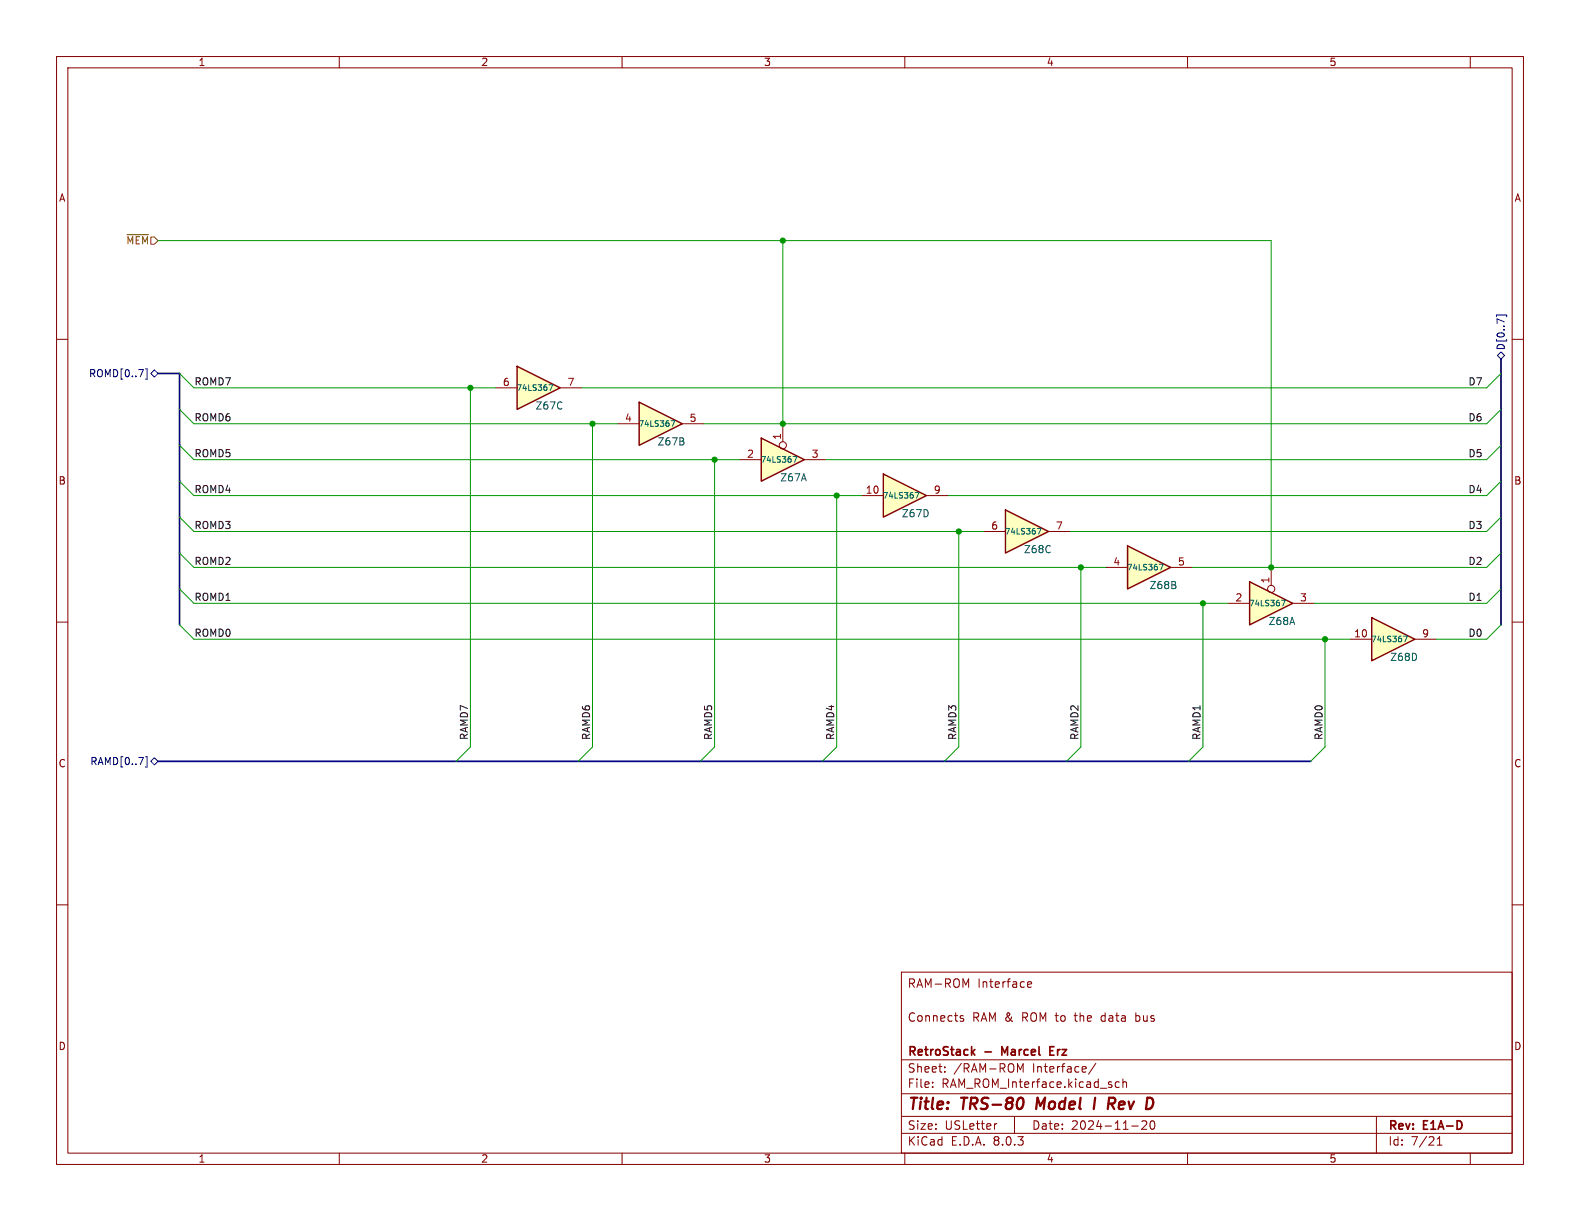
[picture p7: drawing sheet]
<svg xmlns="http://www.w3.org/2000/svg" width="279mm" height="216mm" viewBox="0 0 279 216" stroke-linecap="round" stroke-linejoin="round" font-family="sans-serif">
<g fill="none" stroke="#840000" stroke-width=".18">
<path d="M10 10h259.4v195.9h-259.4zM12 12h255.4v191.9h-255.4zM60 10v2M110 10v2M160 10v2M210 10v2M260 10v2M10 60h2M267.4 60h2M10 110h2M267.4 110h2M10 160h2"/>
<path d="M267.4 160h2M159.4 171.9h108v32h-108zM169.9 179.7h.5M170.8 174.2l.5-1.1v1.5M181.7 174.1l.7-.2v-.2l-.5-.1-.2 .2 .1 .7h.6M200.9 179.1v1.5M201 179.6l-.1 .1M159.4 197.4h108M159.4 193.4h108M159.4 187.4h108M164.9 192.1v.2M164.9 191.4v.1"/>
<path d="M167.1 189.4v.2M167.1 188.7v.1M169.9 180l.5 .2v.2l-.2 .2-.4-.1M176.3 198.7l-.3 .1M179.4 197.4v3M179.9 188.1l.5 1.1 .5-1.1v1.5M193.8 188l-1.3 1.9M197.9 191.4l-.4-.1-.3 .3v.4l.2 .2h.5M198.6 191.4l.2-.1 .3 .1 .1 .9M198.6 190.8v1.5M200.1 199.1h1.2M200.9 180.5l.1 .1"/>
<path d="M201.9 198.3l.6-.1 .2 .1 .1 .3-.9 1.1h.9M203.6 198.3l.1-.1a.81 .81 0 0 1 .6 .6 .81 .81 0 0 1-.3 .8l-.1 .1a.81 .81 0 0 1-.6-.6 .81 .81 0 0 1 .3-.8zM243.4 197.4v6.5M60 203.9v2M110 203.9v2M159.4 200.4h108M160 203.9v2M210 203.9v2M254.1 202.5h.9M254.1 201.4l.5-.4v1.5M260 203.9v2"/>
</g>
<path d="M180.8 194.2a1.31 1.31 0 0 1 0 1.5M183.5 194.1l-.3 2M193.7 194.1l-.3 2M197.1 194.2a.53 .53 0 0 1 0 .8" fill="none" stroke="#840000" stroke-width=".4"/>
<path d="M172 186l.4 .6M172.4 185.6l-.6 .5M177.7 186.1l-.5-1v1.5M185.7 185.8h.5M186.4 185.1h-.7v1.5h.7" fill="none" stroke="#840000" stroke-width=".3"/>
<path d="M134.6 77.5l7.6 3.8-7.6 3.8z" fill="#ffffc2"/>
<path d="M134.6 77.5l7.6 3.8-7.6 3.8z" fill="none" stroke="#840000" stroke-width=".25"/>
<g fill="none" stroke="#840000" stroke-width=".18">
<path d="M138.4 74.9v3.2M130.8 81.3h3.8M142.2 81.3h3.8"/>
<circle cx="138.4" cy="78.7" r=".63"/>
</g>
<path d="M140.2 80.7h.7l-.4 1" fill="none" stroke="#006464" stroke-width=".18"/>
<path d="M221 102.9l7.6 3.8-7.6 3.8z" fill="#ffffc2"/>
<path d="M221 102.9l7.6 3.8-7.6 3.8z" fill="none" stroke="#840000" stroke-width=".25"/>
<g fill="none" stroke="#840000" stroke-width=".18">
<path d="M217.2 106.7h3.8M224.8 100.3v3.2M228.6 106.7h3.8"/>
<circle cx="224.8" cy="104.1" r=".63"/>
</g>
<path d="M226.6 106.1h.7l-.5 1" fill="none" stroke="#006464" stroke-width=".18"/>
<path d="M242.6 109.2l7.6 3.8-7.6 3.8z" fill="#ffffc2"/>
<path d="M242.6 109.2l7.6 3.8-7.6 3.8z" fill="none" stroke="#840000" stroke-width=".25"/>
<path d="M238.8 113h3.8M250.2 113h3.8" fill="none" stroke="#840000" stroke-width=".18"/>
<path d="M248.2 112.5h.7l-.5 1" fill="none" stroke="#006464" stroke-width=".18"/>
<path d="M156.2 83.8l7.6 3.8-7.6 3.8z" fill="#ffffc2"/>
<path d="M156.2 83.8l7.6 3.8-7.6 3.8z" fill="none" stroke="#840000" stroke-width=".25"/>
<path d="M152.4 87.6h3.8M163.8 87.6h3.8" fill="none" stroke="#840000" stroke-width=".18"/>
<path d="M161.8 87.1h.7l-.4 1" fill="none" stroke="#006464" stroke-width=".18"/>
<path d="M177.8 90.2l7.6 3.8-7.6 3.8z" fill="#ffffc2"/>
<path d="M177.8 90.2l7.6 3.8-7.6 3.8z" fill="none" stroke="#840000" stroke-width=".25"/>
<path d="M174 94h3.8M185.4 94h3.8" fill="none" stroke="#840000" stroke-width=".18"/>
<path d="M183.4 93.4h.7l-.4 1" fill="none" stroke="#006464" stroke-width=".18"/>
<path d="M199.4 96.5l7.6 3.8-7.6 3.8z" fill="#ffffc2"/>
<path d="M199.4 96.5l7.6 3.8-7.6 3.8z" fill="none" stroke="#840000" stroke-width=".25"/>
<path d="M195.6 100.3h3.8M207 100.3h3.8" fill="none" stroke="#840000" stroke-width=".18"/>
<path d="M205 99.8h.7l-.4 1" fill="none" stroke="#006464" stroke-width=".18"/>
<path d="M91.4 64.8l7.7 3.8-7.7 3.8z" fill="#ffffc2"/>
<path d="M91.4 64.8l7.7 3.8-7.7 3.8z" fill="none" stroke="#840000" stroke-width=".25"/>
<path d="M87.6 68.6h3.8M99.1 68.6h3.8" fill="none" stroke="#840000" stroke-width=".18"/>
<path d="M97.1 68h.6l-.4 1" fill="none" stroke="#006464" stroke-width=".18"/>
<path d="M113 71.1l7.6 3.8-7.6 3.8z" fill="#ffffc2"/>
<path d="M113 71.1l7.6 3.8-7.6 3.8z" fill="none" stroke="#840000" stroke-width=".25"/>
<path d="M109.2 74.9h3.8M120.6 74.9h3.9" fill="none" stroke="#840000" stroke-width=".18"/>
<path d="M118.7 74.4h.6l-.4 1" fill="none" stroke="#006464" stroke-width=".18"/>
<path d="M264.6 56v-.3h1.8v.3M25.7 65.2h.3v1.8h-.3M26.7 66l.6-.6 .6 .6-.6 .7zM264.8 62.9l.6-.7 .7 .7-.7 .6zM25.7 133.8h.3v1.8h-.3M26.7 134.6l.6-.6 .6 .6-.6 .7z" fill="none" stroke="#000084" stroke-width=".18"/>
<path d="M22.5 41.5h3.8" fill="none" stroke="#725600" stroke-width=".18"/>
<path d="M27.9 66h3.8v44.5M265.4 63.5v47M27.9 134.6h203.9" fill="none" stroke="#000084" stroke-width=".3"/>
<g fill="none" stroke="#009600" stroke-width=".18">
<path d="M27.9 42.5h196.9v57.8M138.4 42.5v32.4M31.7 72.4l2.6 2.5h74.9M31.7 66l2.6 2.6h53.3M31.7 78.7l2.6 2.6h96.5M83.2 68.6v63.5l-2.6 2.5M104.8 74.9v57.2l-2.6 2.5M265.4 72.4l-2.5 2.5h-138.4M265.4 66l-2.5 2.6h-160M265.4 78.7l-2.5 2.6h-116.9M31.7 91.4l2.6 2.6h139.7M31.7 85.1l2.6 2.5h118.1"/>
<path d="M31.7 97.8l2.6 2.5h161.3M126.4 81.3v50.8l-2.6 2.5M148 87.6v44.5l-2.6 2.5M169.5 94v38.1l-2.5 2.5M265.4 91.4l-2.5 2.6h-73.7M265.4 85.1l-2.5 2.5h-95.3M265.4 97.8l-2.5 2.5h-52.1M31.7 104.1l2.6 2.6h182.9M31.7 110.5l2.6 2.5h204.5M191.1 100.3v31.8l-2.5 2.5M212.7 106.7v25.4l-2.5 2.5M234.3 113v19.1l-2.5 2.5"/>
<path d="M265.4 104.1l-2.5 2.6h-30.5M265.4 110.5l-2.5 2.5h-8.9"/>
</g>
<g fill="#009600" stroke="#009600" stroke-width=".18">
<circle cx="234.3" cy="113" r=".46"/>
<circle cx="126.4" cy="81.3" r=".46"/>
<circle cx="138.4" cy="42.5" r=".46"/>
<circle cx="138.4" cy="74.9" r=".46"/>
<circle cx="104.8" cy="74.9" r=".46"/>
<circle cx="148" cy="87.6" r=".46"/>
<circle cx="212.7" cy="106.7" r=".46"/>
<circle cx="224.8" cy="100.3" r=".46"/>
<circle cx="169.5" cy="94" r=".46"/>
<circle cx="191.1" cy="100.3" r=".46"/>
<circle cx="83.2" cy="68.6" r=".46"/>
</g>
<g font-size="2.8" fill="#840000">
<text x="160.4" y="196.8">Title:</text>
<text x="170.1" y="196.8">TRS-80</text>
<text x="184.1" y="196.8">Model</text>
<text x="195.1" y="196.8">I</text>
<text x="198.4" y="196.8">Rev</text>
</g>
<g font-size="2.1" fill="#840000">
<text x="160.4" y="174.9">RAM-ROM</text>
<text x="172.8" y="174.9">Interface</text>
<text x="160.4" y="180.9">Connects</text>
<text x="171.9" y="180.9">RAM &amp;</text>
<text x="180.9" y="180.9">ROM to</text>
<text x="190.5" y="180.9">the</text>
<text x="195.3" y="180.9">data</text>
<text x="201.5" y="180.9">bus</text>
<text x="160.4" y="189.9">Sheet:</text>
<text x="160.4" y="187.1">RetroStack</text>
<text x="168.6" y="189.9">/RAM-ROM</text>
<text x="174.2" y="187.1">-</text>
<text x="177.8" y="187.1">Marcel</text>
<text x="182.6" y="189.9">Interface/</text>
<text x="186.9" y="187.1">Erz</text>
<text x="160.4" y="192.6">File:</text>
<text x="166.5" y="192.6">RAM_ROM_Interface.kicad_sch</text>
<text x="160.4" y="202.8">KiCad</text>
<text x="160.4" y="200">Size:</text>
<text x="167.1" y="200">USLetter</text>
<text x="168.1" y="202.8">E.D.A.</text>
<text x="175.7" y="202.8">8.0.3</text>
<text x="182.4" y="200">Date:</text>
<text x="189.4" y="200">2024-11-20</text>
<text x="245.4" y="200.2">Rev:</text>
<text x="245.4" y="202.8">Id:</text>
<text x="249.5" y="202.8">7/21</text>
<text x="251.8" y="200.2">E1A-D</text>
</g>
<g font-size="1.8" fill="#840000">
<text x="35" y="11.9">1</text>
<text x="85" y="11.9">2</text>
<text x="135" y="11.9">3</text>
<text x="185" y="11.9">4</text>
<text x="235" y="11.9">5</text>
<text x="10.3" y="35.9">A</text>
<text x="267.7" y="35.9">A</text>
<text x="10.3" y="85.9">B</text>
<text x="267.7" y="85.9">B</text>
<text x="10.3" y="135.9">C</text>
<text x="267.7" y="135.9">C</text>
<text x="10.3" y="185.9">D</text>
<text x="267.7" y="185.9">D</text>
<text x="35" y="205.8">1</text>
<text x="85" y="205.8">2</text>
<text x="135" y="205.8">3</text>
<text x="185" y="205.8">4</text>
<text x="235" y="205.8">5</text>
</g>
<text font-size="1.8" fill="#725600" x="22.2" y="43.4">~{MEM}</text>
<g font-size="1.8" fill="#000084">
<text x="266.3" y="62" transform="rotate(-90 266.3 62)">D[0..7]</text>
<text x="15.6" y="66.9">ROMD[0..7]</text>
<text x="15.9" y="135.5">RAMD[0..7]</text>
</g>
<g font-size="1.8" fill="#0f0f0f">
<text x="34.3" y="68.2">ROMD7</text>
<text x="259.6" y="68.2">D7</text>
<text x="34.3" y="74.6">ROMD6</text>
<text x="259.6" y="74.6">D6</text>
<text x="34.3" y="80.9">ROMD5</text>
<text x="259.6" y="80.9">D5</text>
<text x="34.3" y="87.3">ROMD4</text>
<text x="259.6" y="87.3">D4</text>
<text x="34.3" y="93.6">ROMD3</text>
<text x="259.6" y="93.6">D3</text>
<text x="34.3" y="100">ROMD2</text>
<text x="259.6" y="100">D2</text>
<text x="34.3" y="106.3">ROMD1</text>
<text x="259.6" y="106.3">D1</text>
<text x="34.3" y="112.7">ROMD0</text>
<text x="259.6" y="112.7">D0</text>
<text x="82.8" y="131" transform="rotate(-90 82.8 131)">RAMD7</text>
<text x="104.4" y="131" transform="rotate(-90 104.4 131)">RAMD6</text>
<text x="126" y="131" transform="rotate(-90 126 131)">RAMD5</text>
<text x="147.6" y="131" transform="rotate(-90 147.6 131)">RAMD4</text>
<text x="169.2" y="131" transform="rotate(-90 169.2 131)">RAMD3</text>
<text x="190.8" y="131" transform="rotate(-90 190.8 131)">RAMD2</text>
<text x="212.4" y="131" transform="rotate(-90 212.4 131)">RAMD1</text>
<text x="234" y="131" transform="rotate(-90 234 131)">RAMD0</text>
</g>
<g font-size="1.8" fill="#a90000">
<text x="88.8" y="68.3">6</text>
<text x="100.3" y="68.3">7</text>
<text x="110.4" y="74.7">4</text>
<text x="121.8" y="74.7">5</text>
<text x="138.2" y="77.9" transform="rotate(-90 138.2 77.9)">1</text>
<text x="132" y="81">2</text>
<text x="143.4" y="81">3</text>
<text x="153" y="87.4">10</text>
<text x="165" y="87.4">9</text>
<text x="175.2" y="93.7">6</text>
<text x="186.6" y="93.7">7</text>
<text x="196.8" y="100.1">4</text>
<text x="208.2" y="100.1">5</text>
<text x="218.4" y="106.4">2</text>
<text x="224.5" y="103.3" transform="rotate(-90 224.5 103.3)">1</text>
<text x="229.8" y="106.4">3</text>
<text x="239.4" y="112.8">10</text>
<text x="251.4" y="112.8">9</text>
</g>
<g font-size="1.8" fill="#006464">
<text x="94.6" y="72.6">Z67C</text>
<text x="116.2" y="79">Z67B</text>
<text x="137.9" y="85.3">Z67A</text>
<text x="159.4" y="91.7">Z67D</text>
<text x="181" y="98">Z68C</text>
<text x="203.2" y="104.4">Z68B</text>
<text x="224.2" y="110.7">Z68A</text>
<text x="245.7" y="117.1">Z68D</text>
</g>
<g font-size="1.4" fill="#006464">
<text x="91.2" y="69.3">74LS367</text>
<text x="112.8" y="75.7">74LS367</text>
<text x="134.4" y="82">74LS367</text>
<text x="156" y="88.4">74LS367</text>
<text x="177.6" y="94.7">74LS367</text>
<text x="199.2" y="101.1">74LS367</text>
<text x="220.8" y="107.4">74LS367</text>
<text x="242.4" y="113.8">74LS367</text>
</g>
</svg>
